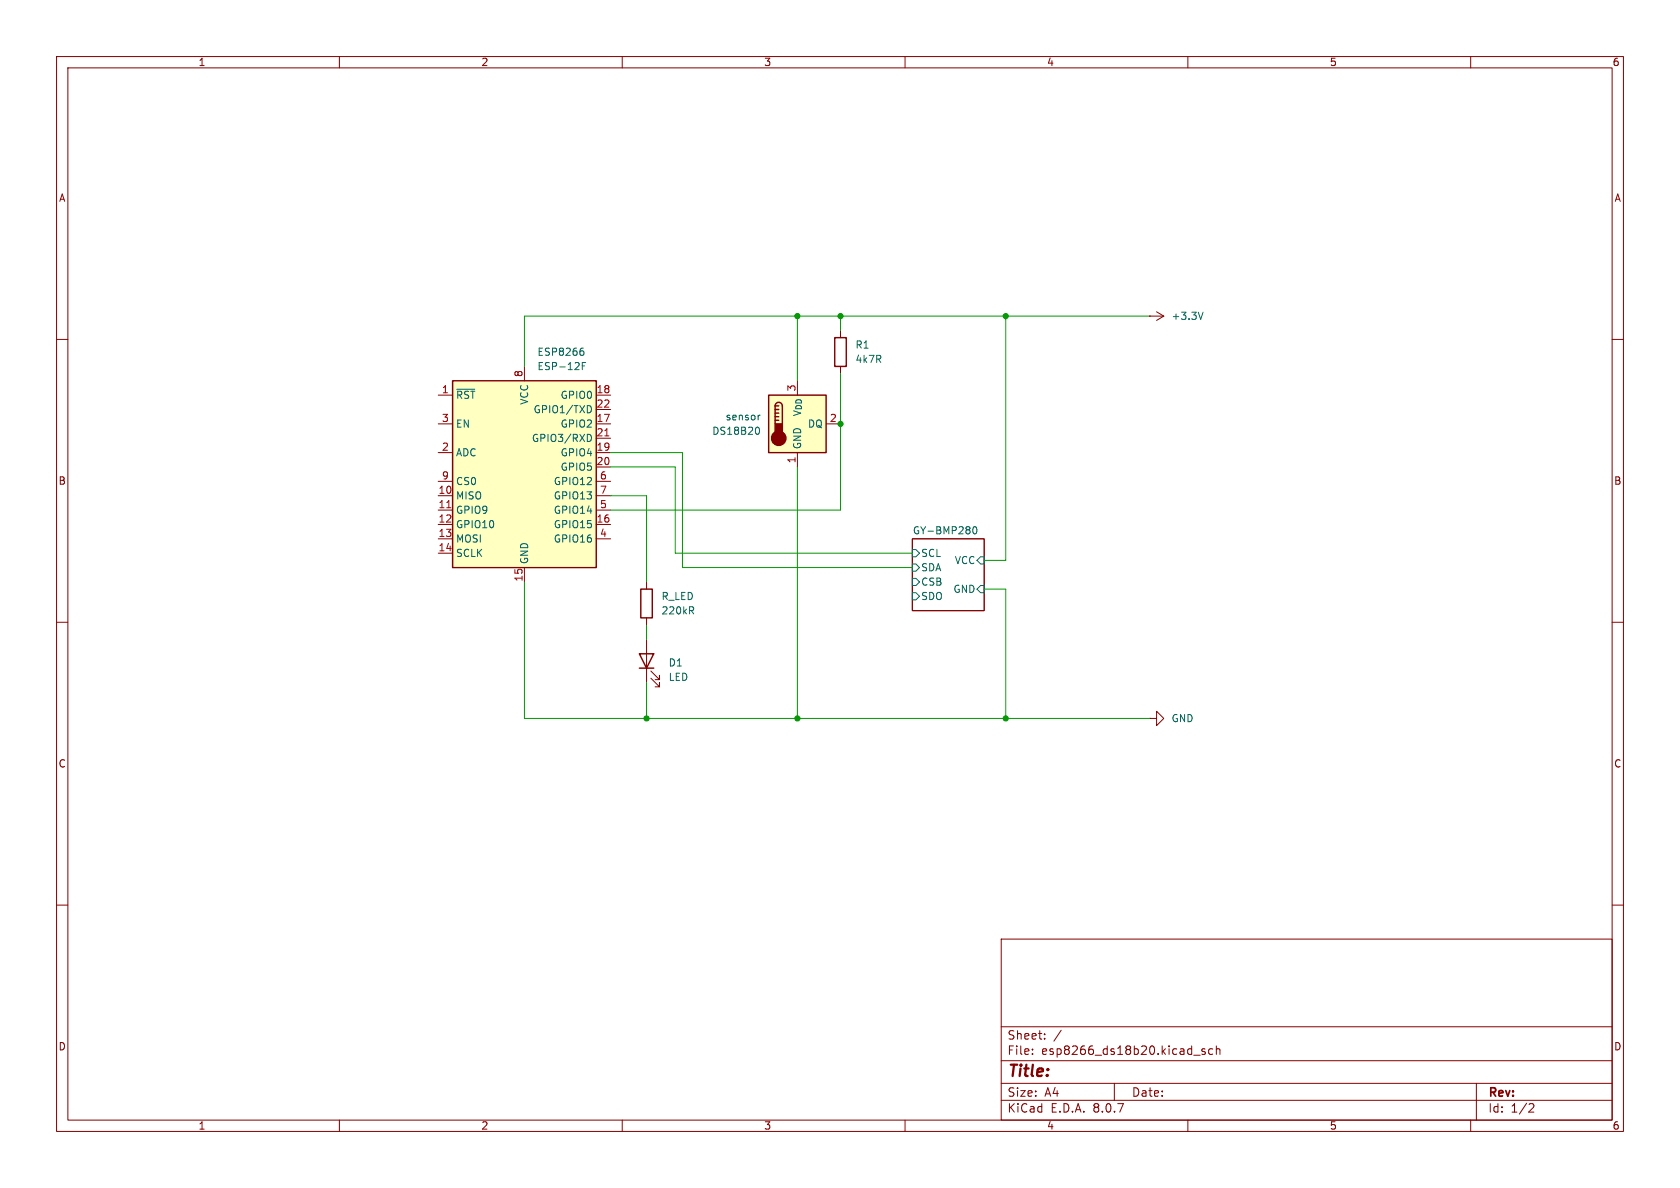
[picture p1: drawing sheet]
<svg xmlns="http://www.w3.org/2000/svg" width="297mm" height="210mm" viewBox="0 0 297 210" stroke-linecap="round" stroke-linejoin="round" font-family="sans-serif">
<g fill="none" stroke="#840000" stroke-width=".18">
<path d="M10 10h277v190h-277zM12 12h273v186h-273zM60 10v2M110 10v2M160 10v2M210 10v2M260 10v2M10 60h2M285 60h2M161.3 95.3h12.7v12.7h-12.7zM10 110h2M285 110h2"/>
<path d="M203.2 127h1.3v-1.3l1.2 1.3-1.2 1.3v-1.3M203.2 127h.1M10 160h2M177 166h108v32h-108zM285 160h2M60 198v2M110 198v2M160 198v2M177 194.5h108M177 191.5h108M177 187.5h108M177 181.5h108"/>
<path d="M182.5 186.3v.1M182.5 185.5v.1M184.7 183.6v.1M184.7 182.8v.1M187.6 182.1l-1.3 2M197 191.5v3M210 198v2M211 186.5h1.2M213 185.5l-.3-.1-.2 .2v.2l.5 .2v.3h-.5M214.4 185.5l-.4-.1-.3 .3v.4l.1 .2h.6M215 185.5l.2-.1 .4 .1 .1 .9M215 184.9v1.5"/>
<path d="M260 198v2M261 191.5v6.5M270.5 195.1l.5 .1 .2 .3-1 1.1h1"/>
</g>
<path d="M161.3 97.2h.6l.7 .6-.7 .6h-.6zM161.3 99.7h.6l.7 .6-.7 .7h-.6zM172.1 93.2l.2-.1a.68 .68 0 0 1 .4 .6 .68 .68 0 0 1-.4 .7l-.2-.1-.1-.4zM173.4 98.4h.6v1.3h-.6l-.7-.6zM161.3 102.2h.6l.7 .7-.7 .6h-.6zM161.3 104.8h.6l.7 .6-.7 .6h-.6zM173.4 103.5h.6v1.3h-.6l-.7-.7z" fill="none" stroke="#006464" stroke-width=".18"/>
<path d="M135.9 69.9h10.1v10.1h-10.1z" fill="#ffffc2"/>
<path d="M147.6 59.7h2v5.1h-2zM135.9 69.9h10.1v10.1h-10.1zM137 71.8a.64 .64 0 0 1 .7-.7 .64 .64 0 0 1 .6 .7v3.1M137 74.3h.7M137 73.7h.7M137 73h.7M137 72.4h.7M137 71.8v3.1M137 71.8h.7" fill="none" stroke="#840000" stroke-width=".25"/>
<g fill="#840000" stroke="#840000" stroke-width=".25">
<path d="M137 74.9h1.3v1.9h-1.3z"/>
<circle cx="137.7" cy="77.5" r="1.27"/>
</g>
<path d="M148.6 58.4v1.3M203.2 55.9h.1M203.2 55.9h2.5M204.5 55.1l1.2 .8M205.7 55.9l-1.2 .7M146 74.9h2.6M148.6 64.8v1.2M141 80v2.6" fill="none" stroke="#840000" stroke-width=".18"/>
<path d="M212.7 55.2l-.4 1.3M133.8 75.5a.68 .68 0 0 1 .5 .6 .68 .68 0 0 1-.5 .7M134.4 73.4l-.3 .1" fill="none" stroke="#006464" stroke-width=".18"/>
<path d="M80 67.3h25.4v33h-25.4z" fill="#ffffc2"/>
<path d="M80 67.3h25.4v33h-25.4zM113 115.6h2.6l-1.3 2.5zM113 118.1h2.6M113.3 104.1h2v5.1h-2z" fill="none" stroke="#840000" stroke-width=".25"/>
<g fill="none" stroke="#840000" stroke-width=".18">
<path d="M77.5 69.9h2.5M77.5 74.9h2.5M92.7 64.8v2.5M105.4 69.9h2.5M105.4 74.9h2.5M105.4 77.5h2.5M105.4 72.4h2.5M77.5 87.6h2.5M77.5 90.2h2.5M77.5 92.7h2.5M77.5 95.3h2.5M77.5 97.8h2.5"/>
<path d="M77.5 80h2.5M77.5 85.1h2.5M105.4 87.6h2.5M105.4 90.2h2.5M105.4 92.7h2.5M105.4 95.3h2.5M105.4 80h2.5M105.4 82.6h2.5M105.4 85.1h2.5M92.7 100.3v2.6M114.3 102.9v1.2M114.3 109.2v1.3"/>
<path d="M114.3 113v7.7M115.1 119.9l1.5 1.5v-.7v.7h-.8M115.1 118.6l1.5 1.5v-.7v.7h-.8"/>
</g>
<path d="M80.7 68.8h3.2M102.8 62h.2l.2 .3v.4l-.4 .1M102.9 61.5h.2M102.9 64.7h.5M103.5 64.1h-.6v1.2M103.8 76.8a.64 .64 0 0 1 .8 .6 .64 .64 0 0 1-.8 .6M104.1 71.7a.68 .68 0 0 1 .5 .6 .68 .68 0 0 1-.5 .7M122.2 107.9l.4 .6M122.4 107.3l.2 .2v.3l-.2 .1" fill="none" stroke="#006464" stroke-width=".18"/>
<path d="M106.9 77.1h.7M79 89.8h.7" fill="none" stroke="#a90000" stroke-width=".18"/>
<g fill="none" stroke="#009600" stroke-width=".18">
<path d="M141 55.9v11.4M148.6 55.9v2.5M177.8 55.9v43.2h-3.8M203.2 55.9h-110.5v8.9M148.6 66v24.2h-40.7M107.9 87.6h6.4v15.3M107.9 82.6h11.5v15.2h41.9M107.9 80h12.7v20.3h40.7M141 82.6v44.4M92.7 102.9v24.1h110.5M114.3 110.5v2.5M174 104.1h3.8v22.9"/>
<path d="M114.3 120.7v6.3"/>
</g>
<g fill="#009600" stroke="#009600" stroke-width=".18">
<circle cx="141" cy="55.9" r=".46"/>
<circle cx="148.6" cy="55.9" r=".46"/>
<circle cx="177.8" cy="55.9" r=".46"/>
<circle cx="148.6" cy="74.9" r=".46"/>
<circle cx="177.8" cy="127" r=".46"/>
<circle cx="114.3" cy="127" r=".46"/>
<circle cx="141" cy="127" r=".46"/>
</g>
<text font-size="2.8" fill="#840000" x="178" y="190.9">Title:</text>
<g font-size="2.1" fill="#840000">
<text x="178" y="184">Sheet:</text>
<text x="178" y="186.7">File:</text>
<text x="184.1" y="186.7">esp8266_ds18b20.kicad_sch</text>
<text x="178" y="196.9">KiCad</text>
<text x="178" y="194.1">Size:</text>
<text x="184.7" y="194.1">A4</text>
<text x="185.7" y="196.9">E.D.A.</text>
<text x="193.3" y="196.9">8.0.7</text>
<text x="200" y="194.1">Date:</text>
<text x="263" y="194.3">Rev:</text>
<text x="263" y="196.9">Id:</text>
<text x="267.1" y="196.9">1/2</text>
</g>
<g font-size="1.8" fill="#840000">
<text x="35" y="11.9">1</text>
<text x="85" y="11.9">2</text>
<text x="135" y="11.9">3</text>
<text x="185" y="11.9">4</text>
<text x="235" y="11.9">5</text>
<text x="285" y="11.9">6</text>
<text x="10.3" y="35.9">A</text>
<text x="285.3" y="35.9">A</text>
<text x="10.3" y="85.9">B</text>
<text x="285.3" y="85.9">B</text>
<text x="10.3" y="135.9">C</text>
<text x="285.3" y="135.9">C</text>
<text x="10.3" y="185.9">D</text>
<text x="285.3" y="185.9">D</text>
<text x="35" y="199.9">1</text>
<text x="85" y="199.9">2</text>
<text x="135" y="199.9">3</text>
<text x="185" y="199.9">4</text>
<text x="235" y="199.9">5</text>
<text x="285" y="199.9">6</text>
</g>
<g font-size="1.8" fill="#006464">
<text x="207" y="56.7">+3.3V</text>
<text x="94.9" y="63.1">ESP8266</text>
<text x="94.9" y="65.6">ESP-12F</text>
<text x="151.1" y="61.8">R1</text>
<text x="151.1" y="64.4">4k7R</text>
<text x="80.5" y="70.7">~{RST}</text>
<text x="93.6" y="71.6" transform="rotate(-90 93.6 71.6)">VCC</text>
<text x="99" y="70.7">GPIO0</text>
<text x="80.5" y="75.8">EN</text>
<text x="94.2" y="73.3">GPIO1/TXD</text>
<text x="99" y="75.8">GPIO2</text>
<text x="125.8" y="77.1">DS18B20</text>
<text x="128.2" y="74.5">sensor</text>
<text x="141.8" y="73.7" transform="rotate(-90 141.8 73.7)">V_{DD}</text>
<text x="142.7" y="75.8">DQ</text>
<text x="80.5" y="80.9">ADC</text>
<text x="93.9" y="78.3">GPIO3/RXD</text>
<text x="99" y="80.9">GPIO4</text>
<text x="99" y="83.4">GPIO5</text>
<text x="141.8" y="79.5" transform="rotate(-90 141.8 79.5)">GND</text>
<text x="80.5" y="88.5">MISO</text>
<text x="80.5" y="86">CS0</text>
<text x="97.8" y="86">GPIO12</text>
<text x="97.8" y="88.5">GPIO13</text>
<text x="80.5" y="91">GPIO9</text>
<text x="80.5" y="93.6">GPIO10</text>
<text x="97.8" y="93.6">GPIO15</text>
<text x="97.8" y="91">GPIO14</text>
<text x="161.3" y="94.5">GY-BMP280</text>
<text x="80.5" y="96.1">MOSI</text>
<text x="80.5" y="98.7">SCLK</text>
<text x="93.6" y="99.8" transform="rotate(-90 93.6 99.8)">GND</text>
<text x="97.8" y="96.1">GPIO16</text>
<text x="162.8" y="98.7">SCL</text>
<text x="162.8" y="101.2">SDA</text>
<text x="168.7" y="99.9">VCC</text>
<text x="116.8" y="106.3">R_LED</text>
<text x="162.8" y="103.7">CSB</text>
<text x="162.8" y="106.3">SDO</text>
<text x="168.5" y="105">GND</text>
<text x="116.8" y="108.8">220kR</text>
<text x="118.1" y="118">D1</text>
<text x="118.1" y="120.6">LED</text>
<text x="207" y="127.9">GND</text>
</g>
<g font-size="1.8" fill="#a90000">
<text x="78" y="69.6">1</text>
<text x="92.5" y="66.7" transform="rotate(-90 92.5 66.7)">8</text>
<text x="105.4" y="69.6">18</text>
<text x="140.7" y="69.3" transform="rotate(-90 140.7 69.3)">3</text>
<text x="78" y="74.7">3</text>
<text x="105.4" y="74.7">17</text>
<text x="105.4" y="77.2">21</text>
<text x="105.4" y="72.1">22</text>
<text x="146.6" y="74.7">2</text>
<text x="78" y="79.8">2</text>
<text x="105.4" y="79.8">19</text>
<text x="105.4" y="82.3">20</text>
<text x="140.7" y="82" transform="rotate(-90 140.7 82)">1</text>
<text x="77.4" y="87.4">10</text>
<text x="77.4" y="89.9">11</text>
<text x="78" y="84.8">9</text>
<text x="106" y="89.9">5</text>
<text x="106" y="84.8">6</text>
<text x="106" y="87.4">7</text>
<text x="77.4" y="92.5">12</text>
<text x="77.4" y="95">13</text>
<text x="105.4" y="92.5">16</text>
<text x="106" y="95">4</text>
<text x="77.4" y="97.5">14</text>
<text x="92.5" y="102.9" transform="rotate(-90 92.5 102.9)">15</text>
</g>
</svg>
